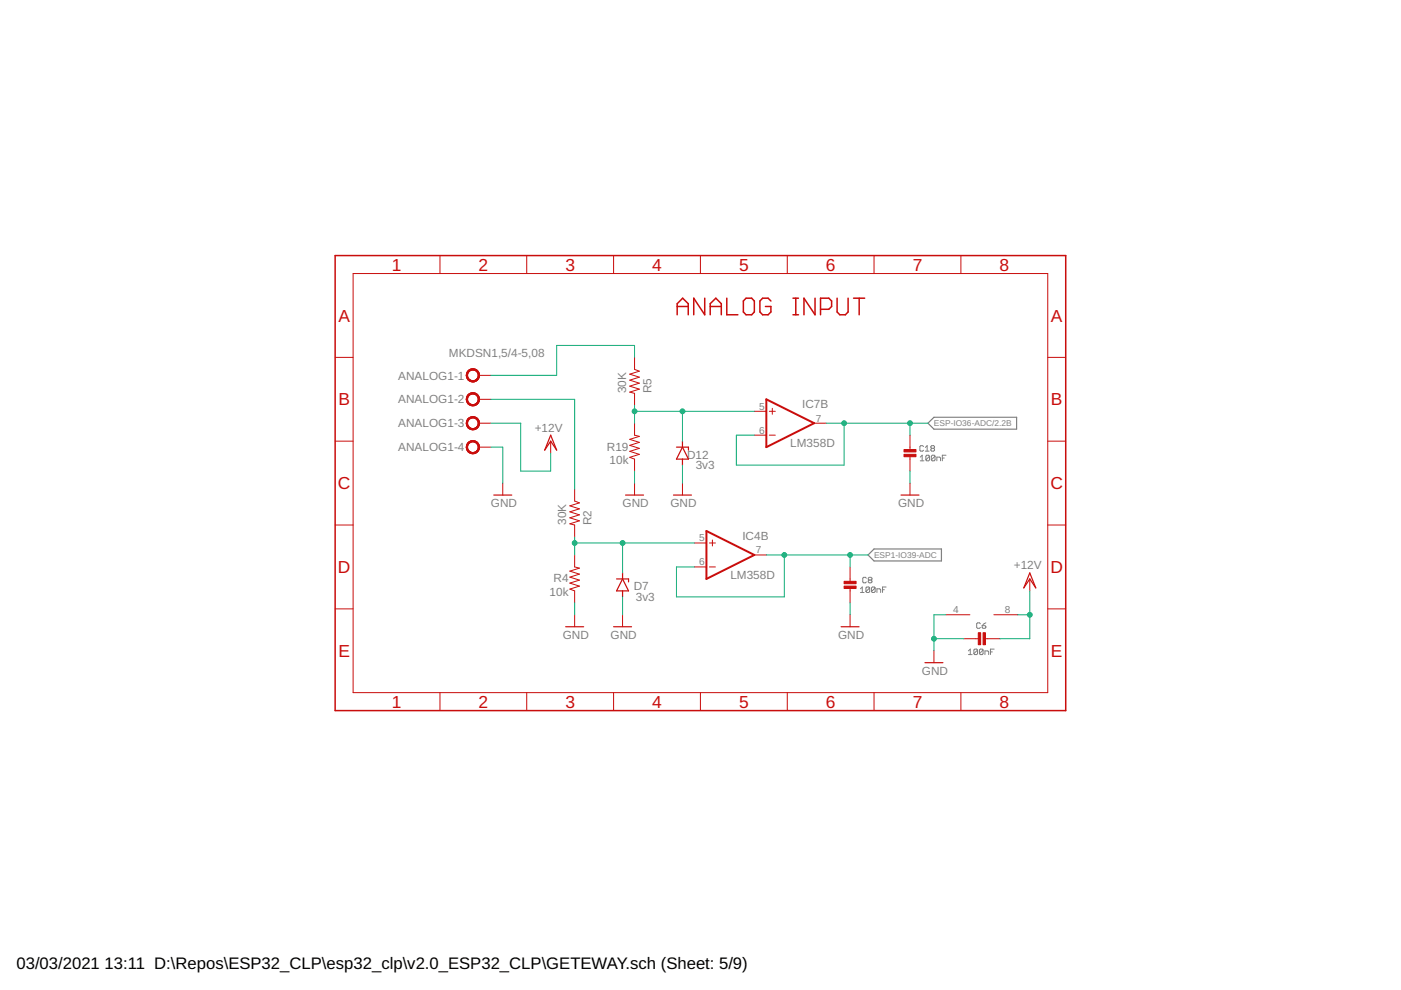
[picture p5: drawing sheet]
<svg xmlns="http://www.w3.org/2000/svg" width="297mm" height="210mm" viewBox="0 0 297 210" stroke-linecap="round" stroke-linejoin="round" font-family="sans-serif">
<g fill="none" stroke="#808080" stroke-width=".21">
<path d="M195.1 96.9l.4-.4v1.2M195.1 97.7h.8M195.8 94.7l-.2-.2h-.4l-.2 .2v.8l.2 .2h.4l.2-.2M196.2 95.7h.8M196.2 94.9l.4-.4v1.2M197.1 96.7v.8l-.2 .2h-.4l-.2-.2M197.1 96.7l-.2-.2h-.4l-.2 .2v.8M197.1 96.7l-.8 .8M197.5 95.1l-.1-.2 .1-.4h.5l.1 .2-.1 .4M197.5 95.1l-.1 .1 .1 .5h.5l.1-.2-.1-.4M197.5 95.1h.5M198.2 96.7v.8l-.1 .2h-.4l-.2-.2"/>
<path d="M198.2 96.7l-.1-.2h-.4l-.2 .2v.8M198.2 96.7l-.7 .8M198.6 97.7v-.8h.6l.2 .2v.6M199.8 97.1h.4M200.6 96.5h-.8v1.2M182.4 124.8l.4-.3v1.1M182.4 125.6h.8M183.7 122.6l-.2-.2h-.4l-.2 .2v.8l.2 .2h.4l.2-.2M184.3 123l-.2 .2 .2 .4h.4l.2-.2-.2-.4M184.3 123l-.2-.2 .2-.4h.4l.2 .2-.2 .4M184.3 123h.4M184.4 124.7v.7l-.2 .2h-.4l-.2-.2"/>
<path d="M184.4 124.7l-.2-.2h-.4l-.2 .2v.7M184.4 124.7l-.8 .7M185.5 124.7v.7l-.1 .2h-.4l-.2-.2M185.5 124.7l-.1-.2h-.4l-.2 .2v.7M185.5 124.7l-.7 .7M185.9 125.6v-.8h.6l.2 .2v.6M187.1 125h.4M187.9 124.5h-.8v1.1M205.3 138l.4-.4v1.2M205.3 138.8h.8M207.3 137.8v.8l-.2 .2h-.4l-.2-.2M207.3 137.8l-.2-.2h-.4l-.2 .2v.8"/>
<path d="M207.3 137.8l-.8 .8M207.9 132.2l-.2-.1h-.4l-.2 .1v.8l.2 .2h.4l.2-.2M208.2 132.7h.6l.2 .3-.2 .2h-.4l-.2-.2zM208.4 137.8v.8l-.2 .2h-.3l-.2-.2M208.4 137.8l-.2-.2h-.3l-.2 .2v.8M208.4 137.8l-.7 .8M208.8 138.8v-.8h.6l.2 .2v.6M209 132.1l-.8 .6M210 138.2h.4M210.8 137.6h-.8v1.2"/>
</g>
<path d="M196.7 89.7l1.3-1.2h17.5v2.5h-17.5zM184 117.7l1.3-1.3h14.3v2.5h-14.3z" fill="none" stroke="#808080" stroke-width=".25"/>
<g fill="none" stroke="#c90d0c" stroke-width=".32">
<path d="M71.1 54.2h154.9v96.5h-154.9zM143.6 66.7v-2.3l1.1-1.2 1.2 1.2v2.3M143.6 65h2.3M149.4 63.2v3.5l-2.3-3.5v3.5M150.6 65h2.3M150.6 66.7v-2.3l1.2-1.2 1.1 1.2v2.3M154.1 63.2v3.5h2.3M158.2 63.2h1.2l.5 .6v2.3l-.5 .6h-1.2l-.6-.6v-2.3zM163.4 63.8l-.5-.6h-1.2l-.6 .6v2.3l.6 .6h1.2l.5-.6v-1.1h-1.1M168.1 66.7h1.2M168.1 63.2h1.2M168.7 63.2v3.5"/>
<path d="M172.8 63.2v3.5l-2.3-3.5v3.5M174 65.6h1.7l.6-.6v-1.2l-.6-.6h-1.7v3.5M177.5 63.2v2.9l.6 .6h1.1l.6-.6v-2.9M181 63.2h2.3M182.2 63.2v3.5"/>
</g>
<g fill="none" stroke="#c90d0c" stroke-width=".21">
<path d="M74.9 58h147.2v88.9h-147.2zM93.3 54.2v3.8M111.7 54.2v3.8M130.1 54.2v3.8M148.5 54.2v3.8M166.9 54.2v3.8M185.3 54.2v3.8M203.7 54.2v3.8M71.1 75.8h3.8M101.5 79.6h2.6M134.5 75.8v2.5l1.1 .4-2.1 .6 2.1 .7-2.1 .6 2.1 .6-2.1 .7 2.1 .6-2.1 .6 1 .3v2.5M222.1 75.8h3.9"/>
<path d="M71.1 93.5h3.8M101.5 84.7h2.6M101.5 89.7h2.6M101.5 94.8h2.6M116.8 93.5v2.6M134.5 89.7v2.6l1.1 .2-2.1 .7 2.1 .6-2.1 .6 2.1 .7-2.1 .6 2.1 .6-2.1 .7 1 .3v2.6M159.9 87.2h2.6M159.9 92.3h2.6M163.1 87.2h1.3M163.1 92.3h1.3M163.7 86.6v1.2M172.6 89.7h2.6"/>
<path d="M192.9 92.3v3.3M192.9 96.6v3.3M222.1 93.5h3.9M71.1 111.3h3.8M106.6 102.4v2.6M121.8 103.7v2.5l1.1 .4-2.1 .7 2.1 .6-2.1 .6 2.1 .7-2.1 .6 2.1 .6-2.1 .7 1 .2v2.6M121.8 117.7v2.5l1.1 .3-2.1 .6 2.1 .6-2.1 .7 2.1 .6-2.1 .6 2.1 .7-2.1 .6 1 .4v2.5M134.5 102.4v2.6M144.7 102.4v2.6M147.2 115.1h2.6M150.4 115.1h1.3M151 114.5v1.3"/>
<path d="M159.9 117.7h2.6M192.9 102.4v2.6M222.1 111.3h3.9M71.1 129.1h3.8M121.8 130.3v2.6M132 130.3v2.6M147.2 120.2h2.6M150.4 120.2h1.3M180.2 120.2v3.3M180.2 124.5v3.3M180.2 130.3v2.6M198 138v2.5"/>
<path d="M200.6 130.3h5M204.4 135.4h3.3M208.7 135.4h3.3M210.7 130.3h5.1M218.3 122.7v2.6M222.1 129.1h3.9M93.3 146.9v3.8M111.7 146.9v3.8M130.1 146.9v3.8M148.5 146.9v3.8M166.9 146.9v3.8M185.3 146.9v3.8"/>
<path d="M203.7 146.9v3.8"/>
</g>
<g fill="none" stroke="#c90d0c" stroke-width=".25">
<path d="M116.8 92.3l1.2 3.1-1.2-1.9-1.3 1.9zM143.4 94.8h2.6v.6M144.7 94.8l1.3 2.5h-2.6zM144.7 93.5v1.3M144.7 97.3v1.3M104.7 105h3.8M132.6 105h3.8M142.8 105h3.8M191 105h3.8M119.9 132.9h3.8M130.1 132.9h3.8M130.7 122.7h2.6v.7"/>
<path d="M132 122.7l1.3 2.6h-2.6zM132 121.5v1.2M132 125.3v1.3M178.3 132.9h3.8M218.3 121.5l1.3 3.2-1.3-2-1.2 2zM196.1 140.5h3.8"/>
</g>
<g fill="#c90d0c" stroke="#c90d0c" stroke-width=".21">
<path d="M207.4 134.2h.5v2.5h-.5z"/>
<path d="M208.4 134.2h.5v2.5h-.5z"/>
<path d="M179 123.3h2.5v.5h-2.5z"/>
<path d="M179 124.3h2.5v.5h-2.5z"/>
<path d="M191.7 95.3h2.5v.5h-2.5z"/>
<path d="M191.7 96.3h2.5v.5h-2.5z"/>
</g>
<path d="M162.5 84.7l10.1 5-10.1 5.1zM149.8 112.6l10.1 5.1-10.1 5z" fill="none" stroke="#c90d0c" stroke-width=".42"/>
<g fill="#c90d0c" stroke="#c90d0c" stroke-width=".21">
<path d="M99.2 78.6a1.4 1.4 0 0 1 2.2 .2 1.4 1.4 0 0 1-.7 2.1 1.4 1.4 0 0 1-1.8-1.3h.2a1.14 1.14 0 0 1 1.7-1 1.14 1.14 0 0 1 .1 2 1.14 1.14 0 0 1-1.8-.7v-.3h-.2z" fill-rule="evenodd"/>
<path d="M99.2 78.6a1.4 1.4 0 0 1 2.2 .2 1.4 1.4 0 0 1-.7 2.1 1.4 1.4 0 0 1-1.8-1.3h.2a1.14 1.14 0 0 1 1.7-1 1.14 1.14 0 0 1 .1 2 1.14 1.14 0 0 1-1.8-.7v-.3h-.2z" fill-rule="evenodd"/>
<path d="M99.2 78.6a1.4 1.4 0 0 1 2.2 .2 1.4 1.4 0 0 1-.7 2.1 1.4 1.4 0 0 1-1.8-1.3h.2a1.14 1.14 0 0 1 1.7-1 1.14 1.14 0 0 1 .1 2 1.14 1.14 0 0 1-1.8-.7v-.3h-.2z" fill-rule="evenodd"/>
<path d="M99.2 83.7a1.4 1.4 0 0 1 2.2 .2 1.4 1.4 0 0 1-.7 2.1 1.4 1.4 0 0 1-1.8-1.3h.2a1.14 1.14 0 0 1 1.7-1 1.14 1.14 0 0 1 .1 1.9 1.14 1.14 0 0 1-1.8-.7v-.2h-.2z" fill-rule="evenodd"/>
<path d="M99.2 83.7a1.4 1.4 0 0 1 2.2 .2 1.4 1.4 0 0 1-.7 2.1 1.4 1.4 0 0 1-1.8-1.3h.2a1.14 1.14 0 0 1 1.7-1 1.14 1.14 0 0 1 .1 1.9 1.14 1.14 0 0 1-1.8-.7v-.2h-.2z" fill-rule="evenodd"/>
<path d="M99.2 83.7a1.4 1.4 0 0 1 2.2 .2 1.4 1.4 0 0 1-.7 2.1 1.4 1.4 0 0 1-1.8-1.3h.2a1.14 1.14 0 0 1 1.7-1 1.14 1.14 0 0 1 .1 1.9 1.14 1.14 0 0 1-1.8-.7v-.2h-.2z" fill-rule="evenodd"/>
<path d="M99.2 88.8a1.4 1.4 0 0 1 2.3 .2 1.4 1.4 0 0 1-.8 2.1 1.4 1.4 0 0 1-1.8-1.4h.2a1.14 1.14 0 0 1 1.7-.9 1.14 1.14 0 0 1 .1 1.9 1.14 1.14 0 0 1-1.8-.7v-.3h-.2z" fill-rule="evenodd"/>
<path d="M99.2 88.8a1.4 1.4 0 0 1 2.3 .2 1.4 1.4 0 0 1-.8 2.1 1.4 1.4 0 0 1-1.8-1.4h.2a1.14 1.14 0 0 1 1.7-.9 1.14 1.14 0 0 1 .1 1.9 1.14 1.14 0 0 1-1.8-.7v-.3h-.2z" fill-rule="evenodd"/>
<path d="M99.2 88.8a1.4 1.4 0 0 1 2.3 .2 1.4 1.4 0 0 1-.8 2.1 1.4 1.4 0 0 1-1.8-1.4h.2a1.14 1.14 0 0 1 1.7-.9 1.14 1.14 0 0 1 .1 1.9 1.14 1.14 0 0 1-1.8-.7v-.3h-.2z" fill-rule="evenodd"/>
<path d="M99.2 93.9a1.4 1.4 0 0 1 2.3 .1 1.4 1.4 0 0 1-.8 2.1 1.4 1.4 0 0 1-1.8-1.3h.2a1.14 1.14 0 0 1 1.7-.9 1.14 1.14 0 0 1 .1 1.9 1.14 1.14 0 0 1-1.8-.7v-.3h-.2z" fill-rule="evenodd"/>
<path d="M99.2 93.9a1.4 1.4 0 0 1 2.3 .1 1.4 1.4 0 0 1-.8 2.1 1.4 1.4 0 0 1-1.8-1.3h.2a1.14 1.14 0 0 1 1.7-.9 1.14 1.14 0 0 1 .1 1.9 1.14 1.14 0 0 1-1.8-.7v-.3h-.2z" fill-rule="evenodd"/>
<path d="M99.2 93.9a1.4 1.4 0 0 1 2.3 .1 1.4 1.4 0 0 1-.8 2.1 1.4 1.4 0 0 1-1.8-1.3h.2a1.14 1.14 0 0 1 1.7-.9 1.14 1.14 0 0 1 .1 1.9 1.14 1.14 0 0 1-1.8-.7v-.3h-.2z" fill-rule="evenodd"/>
</g>
<g fill="none" stroke="#0dab76" stroke-width=".21">
<path d="M134.5 75.8v-2.6h-16.5v6.4h-13.9M104.1 84.7h17.7v19M104.1 94.8h2.5v7.6M104.1 89.7h6.3v10.2h6.4v-3.8M134.5 85.9v3.8M134.5 99.9v2.5M134.5 87.2h25.4M144.7 87.2v6.3M144.7 98.6v3.8M175.2 89.7h21.5M179 89.7v8.9h-22.9v-6.3h3.8M192.9 89.7v2.6"/>
<path d="M192.9 99.9v2.5M121.8 113.9v3.8M121.8 115.1h25.4M132 115.1v6.4M162.5 117.7h21.5M166.3 117.7v8.9h-22.9v-6.4h3.8M180.2 117.7v2.5M121.8 127.8v2.5M132 126.6v3.7M180.2 127.8v2.5M198 135.4h6.4M200.6 130.3h-2.6v7.7"/>
<path d="M215.8 130.3h2.5M218.3 125.3v10.1h-6.3"/>
</g>
<g fill="#0dab76" stroke="#0dab76" stroke-width=".21">
<circle cx="198" cy="135.4" r=".51"/>
<circle cx="218.3" cy="130.3" r=".51"/>
<circle cx="180.2" cy="117.7" r=".51"/>
<circle cx="166.3" cy="117.7" r=".51"/>
<circle cx="192.9" cy="89.7" r=".51"/>
<circle cx="179" cy="89.7" r=".51"/>
<circle cx="121.8" cy="115.1" r=".51"/>
<circle cx="132" cy="115.1" r=".51"/>
<circle cx="134.5" cy="87.2" r=".51"/>
<circle cx="144.7" cy="87.2" r=".51"/>
</g>
<g font-size="3.7" fill="#c90d0c">
<text x="83.1" y="57.4">1</text>
<text x="101.5" y="57.4">2</text>
<text x="119.9" y="57.4">3</text>
<text x="138.3" y="57.4">4</text>
<text x="156.7" y="57.4">5</text>
<text x="175.1" y="57.4">6</text>
<text x="193.5" y="57.4">7</text>
<text x="211.9" y="57.4">8</text>
<text x="71.7" y="68.2">A</text>
<text x="222.8" y="68.2">A</text>
<text x="71.7" y="85.9">B</text>
<text x="222.8" y="85.9">B</text>
<text x="71.6" y="103.7">C</text>
<text x="222.7" y="103.7">C</text>
<text x="71.6" y="121.5">D</text>
<text x="222.7" y="121.5">D</text>
<text x="71.7" y="139.3">E</text>
<text x="222.8" y="139.3">E</text>
<text x="83.1" y="150.1">1</text>
<text x="101.5" y="150.1">2</text>
<text x="119.9" y="150.1">3</text>
<text x="138.3" y="150.1">4</text>
<text x="156.7" y="150.1">5</text>
<text x="175.1" y="150.1">6</text>
<text x="193.5" y="150.1">7</text>
<text x="211.9" y="150.1">8</text>
</g>
<g font-size="3.5">
<text x="3.5" y="205.4">03/03/2021</text>
<text x="22.2" y="205.4">13:11 D:\Repos\ESP32_CLP\esp32_clp\v2.0_ESP32_CLP\GETEWAY.sch (Sheet: 5/9)</text>
</g>
<g font-size="2.5" fill="#808080">
<text x="95.2" y="75.6">MKDSN1,5/4-5,08</text>
<text x="84.4" y="80.5">ANALOG1-1</text>
<text x="132.8" y="83.4" transform="rotate(-90 132.8 83.4)">30K</text>
<text x="138.1" y="83.4" transform="rotate(-90 138.1 83.4)">R5</text>
<text x="84.4" y="85.5">ANALOG1-2</text>
<text x="170.1" y="86.6">IC7B</text>
<text x="84.4" y="90.6">ANALOG1-3</text>
<text x="84.4" y="95.7">ANALOG1-4</text>
<text x="113.4" y="91.5">+12V</text>
<text x="128.7" y="95.6">R19</text>
<text x="167.5" y="94.8">LM358D</text>
<text x="129.2" y="98.4">10k</text>
<text x="145.7" y="97.2">D12</text>
<text x="147.5" y="99.5">3v3</text>
<text x="104.1" y="107.5">GND</text>
<text x="132" y="107.5">GND</text>
<text x="142.2" y="107.5">GND</text>
<text x="190.4" y="107.5">GND</text>
<text x="120.1" y="111.3" transform="rotate(-90 120.1 111.3)">30K</text>
<text x="125.4" y="111.3" transform="rotate(-90 125.4 111.3)">R2</text>
<text x="157.4" y="114.5">IC4B</text>
<text x="117.4" y="123.5">R4</text>
<text x="134.4" y="125.2">D7</text>
<text x="154.8" y="122.7">LM358D</text>
<text x="214.9" y="120.7">+12V</text>
<text x="116.5" y="126.3">10k</text>
<text x="134.8" y="127.4">3v3</text>
<text x="119.3" y="135.4">GND</text>
<text x="129.5" y="135.4">GND</text>
<text x="177.7" y="135.4">GND</text>
<text x="195.5" y="143">GND</text>
</g>
<g font-size="2.1" fill="#808080">
<text x="160.9" y="86.8">5</text>
<text x="173" y="89.4">7</text>
<text x="160.9" y="91.9">6</text>
<text x="148.2" y="119.8">6</text>
<text x="148.2" y="114.8">5</text>
<text x="160.3" y="117.3">7</text>
<text x="202.1" y="130">4</text>
<text x="213" y="130">8</text>
</g>
<g font-size="1.8" fill="#808080">
<text x="198" y="90.4">ESP-IO36-ADC/2.2B</text>
<text x="185.3" y="118.3">ESP1-IO39-ADC</text>
</g>
</svg>
